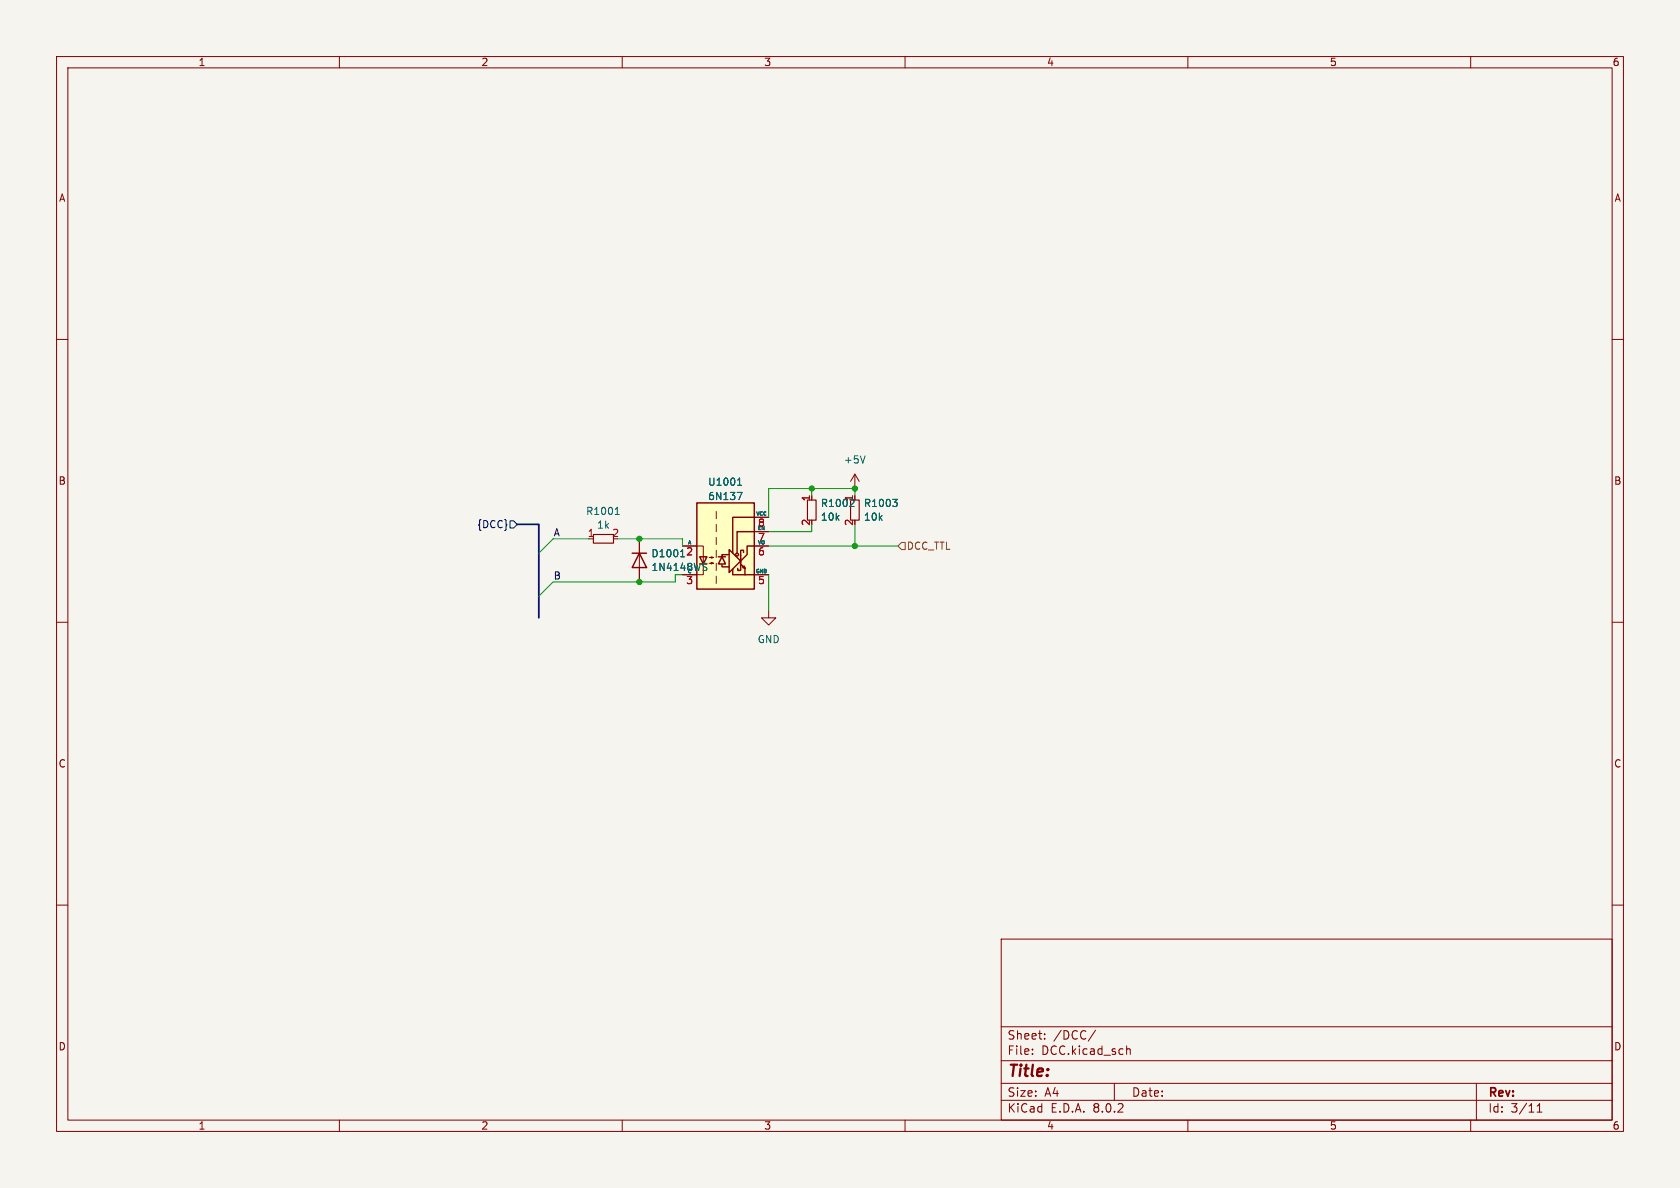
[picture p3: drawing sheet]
<svg xmlns="http://www.w3.org/2000/svg" width="297mm" height="210mm" viewBox="0 0 297 210" stroke-linecap="round" stroke-linejoin="round" font-family="sans-serif">
<path d="M0 0h297v210h-297z" fill="#f5f4ef" stroke="#f5f4ef" stroke-width=".18"/>
<g fill="none" stroke="#840000" stroke-width=".18">
<path d="M10 10h277v190h-277zM12 12h273v186h-273zM60 10v2M110 10v2M160 10v2M210 10v2M260 10v2M10 60h2M285 60h2M113 95.3v7.6M151.1 83.8l-.7 1.3M151.1 83.8v2.6"/>
<path d="M151.1 83.8l.8 1.3M10 110h2M135.9 108v1.2h1.3l-1.3 1.3-1.3-1.3h1.3M285 110h2M10 160h2M285 160h2M177 166h108v32h-108zM60 198v2M110 198v2M160 198v2M177 194.5h108M177 191.5h108"/>
<path d="M177 187.5h108M177 181.5h108M182.5 186.3v.1M182.5 185.5v.1M184.7 183.6v.1M184.7 182.8v.1M193.7 182.1l-1.3 2M197 191.5v3M199.2 184.9v1.5M199.2 185.5l.2-.1 .3 .1 .1 .9M210 198v2M260 198v2"/>
<path d="M261 191.5v6.5M271.7 196.6h.9M271.7 195.5l.5-.4v1.5"/>
</g>
<path d="M111.8 97.8h2.5M113 97.8l1.3 2.5h-2.5z" fill="none" stroke="#840000" stroke-width=".25"/>
<path d="M120.3 98.4h.7M120.7 97.2l-.3 .3M124.5 99.6h.5M150.9 88.8l-.7 .7h.8M152.9 80.6l-.4 1.3M157.8 88.3h.8l-.4 .5M158.4 88.8l.2 .2v.3l-.2 .2M124.5 100.2l.3 .1 .2 .3-.3 .3h-.3" fill="none" stroke="#006464" stroke-width=".18"/>
<path d="M142.7 88.4h1.6v3.5h-1.6zM150.4 88.4h1.5v3.5h-1.5z" fill="none" stroke="#840000" stroke-width=".2"/>
<path d="M123.2 88.9h10.1v15.2h-10.1z" fill="#ffffc2"/>
<g fill="none" stroke="#840000" stroke-width=".25">
<path d="M123.2 88.9h10.1v15.2h-10.1zM123.7 98.4h1.3l-.7 1.3zM123.7 99.7h1.3M127 98.4h1.3M127.6 99.8v.4h1.3M127.6 98.4l.7 1.3h-1.3zM128.8 98h-1.2v.4M128.9 97.2l2 2-2 2zM130.9 99.8v1h-.5v-.3M130.9 99.7l.8 .8-.1-.4-.3 .2 .4 .2v1.1M130.9 98.2v1.9M131.4 97.7v-.4h-.5v1"/>
<path d="M133.3 91.4h-3.8v6.4M133.3 94h-3v3.8M133.3 96.5h-1.2v1.5l-1 1.1M129.5 100.6v1h3.8"/>
<circle cx="130.3" cy="98" r=".25"/>
</g>
<g fill="none" stroke="#840000" stroke-width=".18">
<path d="M113 95.3v2.5M120.6 96.5h3.7v5.1h-1.1M125.3 99.6h.8l-.4 .1v-.3l.4 .2M125.3 98.6h.8l-.4 .1v-.3l.4 .2M126.6 90.4v1.3M126.6 92.7v1.3M126.6 95v1.3M126.6 97.3v1.3M126.6 99.6v1.2M133.3 96.5h2.6M133.3 94h2.6M133.3 91.4h2.6"/>
<path d="M113 100.3v2.6M126.6 101.9v1.2M133.3 101.6h2.6"/>
</g>
<path d="M108.8 90.9h.7M108.9 90l.2-.3v1.2M120.3 98.4h.7M120.7 97.2l-.3 .3M124.5 99.6h.5M130.3 87h.9l-.6 1.3M130.4 85.8h.7M130.5 84.8l.2-.3v1.3M150.9 88.8l-.7 .7h.8M157.8 88.3h.8l-.4 .5M158.4 88.8l.2 .2v.3l-.2 .2M124.5 100.2l.3 .1 .2 .3-.3 .3h-.3" fill="none" stroke="#006464" stroke-width=".18"/>
<path d="M104.9 94.5h3.6v1.5h-3.6z" fill="none" stroke="#840000" stroke-width=".2"/>
<path d="M90.2 92.1h.6l.6 .6-.6 .6h-.6z" fill="none" stroke="#000084" stroke-width=".18"/>
<path d="M159.4 95.9h.6v1.3h-.6l-.7-.7z" fill="none" stroke="#725600" stroke-width=".18"/>
<path d="M91.4 92.7h3.8v16.5" fill="none" stroke="#000084" stroke-width=".3"/>
<path d="M104.1 95.3h-6.3l-2.6 2.5M109.2 95.3h11.4v1.2M135.9 96.5h22.8M143.5 86.4v1.2M143.5 92.7v1.3h-7.6M151.1 87.6v-1.2h-15.2v5M151.1 92.7v3.8M119.4 101.6v1.3h-21.6l-2.6 2.5M135.9 101.6v6.4" fill="none" stroke="#009600" stroke-width=".18"/>
<g fill="#009600" stroke="#009600" stroke-width=".18">
<circle cx="151.1" cy="86.4" r=".46"/>
<circle cx="143.5" cy="86.4" r=".46"/>
<circle cx="113" cy="102.9" r=".46"/>
<circle cx="113" cy="95.3" r=".46"/>
<circle cx="151.1" cy="96.5" r=".46"/>
</g>
<text font-size="2.8" fill="#840000" x="178" y="190.9">Title:</text>
<g font-size="2.1" fill="#840000">
<text x="178" y="184">Sheet:</text>
<text x="186.2" y="184">/DCC/</text>
<text x="178" y="186.7">File:</text>
<text x="184.1" y="186.7">DCC.kicad_sch</text>
<text x="178" y="196.9">KiCad</text>
<text x="178" y="194.1">Size:</text>
<text x="184.7" y="194.1">A4</text>
<text x="185.7" y="196.9">E.D.A.</text>
<text x="193.3" y="196.9">8.0.2</text>
<text x="200" y="194.1">Date:</text>
<text x="263" y="194.3">Rev:</text>
<text x="263" y="196.9">Id:</text>
<text x="267.1" y="196.9">3/11</text>
</g>
<g font-size="1.8" fill="#840000">
<text x="35" y="11.9">1</text>
<text x="85" y="11.9">2</text>
<text x="135" y="11.9">3</text>
<text x="185" y="11.9">4</text>
<text x="235" y="11.9">5</text>
<text x="285" y="11.9">6</text>
<text x="10.3" y="35.9">A</text>
<text x="285.3" y="35.9">A</text>
<text x="10.3" y="85.9">B</text>
<text x="285.3" y="85.9">B</text>
<text x="10.3" y="135.9">C</text>
<text x="285.3" y="135.9">C</text>
<text x="10.3" y="185.9">D</text>
<text x="285.3" y="185.9">D</text>
<text x="35" y="199.9">1</text>
<text x="85" y="199.9">2</text>
<text x="135" y="199.9">3</text>
<text x="185" y="199.9">4</text>
<text x="235" y="199.9">5</text>
<text x="285" y="199.9">6</text>
</g>
<g font-size="1.8" fill="#006464">
<text x="149.1" y="82.1">+5V</text>
<text x="125.1" y="86.1">U1001</text>
<text x="125.1" y="88.6">6N137</text>
<text x="145" y="89.8">R1002</text>
<text x="150.9" y="88.7" transform="rotate(-90 150.9 88.7)">1</text>
<text x="152.6" y="89.8">R1003</text>
<text x="103.5" y="91.2">R1001</text>
<text x="105.5" y="93.7">1k</text>
<text x="145" y="92.2">10k</text>
<text x="152.6" y="92.2">10k</text>
<text x="115.1" y="101.1">1N4148WS</text>
<text x="115.1" y="98.7">D1001</text>
<text x="121.2" y="98.5">2</text>
<text x="133.9" y="113.9">GND</text>
</g>
<g font-size="1.8" fill="#a90000">
<text x="143.3" y="88.7" transform="rotate(-90 143.3 88.7)">1</text>
<text x="103.8" y="95">1</text>
<text x="108.1" y="95">2</text>
<text x="133.9" y="96">7</text>
<text x="133.9" y="93.4">8</text>
<text x="143.3" y="93" transform="rotate(-90 143.3 93)">2</text>
<text x="150.9" y="93" transform="rotate(-90 150.9 93)">2</text>
<text x="133.9" y="98.5">6</text>
<text x="121.2" y="103.6">3</text>
<text x="133.9" y="103.6">5</text>
</g>
<text font-size="1.8" fill="#000084" x="84.3" y="93.6">{DCC}</text>
<g font-size="1.8" fill="#0f0f0f">
<text x="97.8" y="94.9">A</text>
<text x="97.8" y="102.5">B</text>
</g>
<text font-size="1.8" fill="#725600" x="160.2" y="97.4">DCC_TTL</text>
<g font-size=".9" fill="#006464">
<text x="133.5" y="91.2">VCC</text>
<text x="121.4" y="101.3">C</text>
<text x="121.5" y="96.3">A</text>
<text x="133.5" y="101.3">GND</text>
<text x="133.9" y="96.3">VO</text>
</g>
<text font-size=".9" fill="#a90000" x="133.8" y="93.7">EN</text>
</svg>
